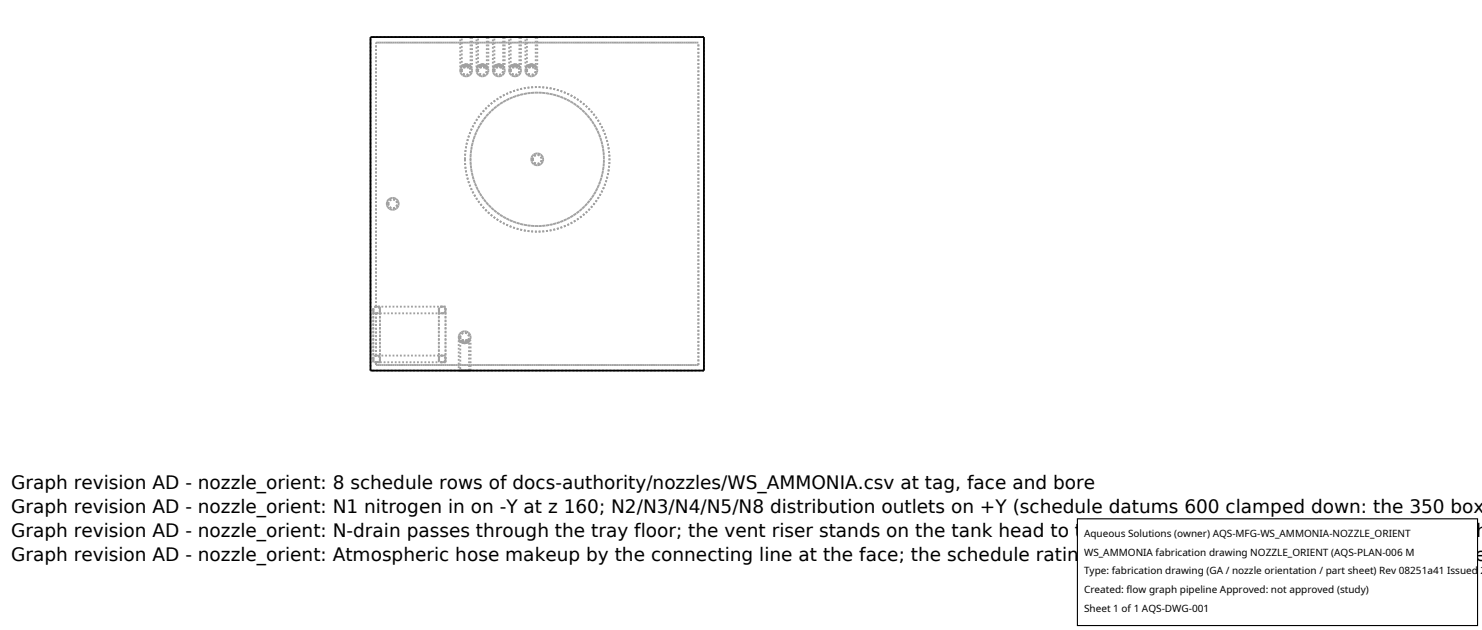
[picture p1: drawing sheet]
<svg xmlns="http://www.w3.org/2000/svg" width="212mm" height="90mm" viewBox="0 0 212 90" stroke-linecap="round" stroke-linejoin="round" font-family="sans-serif">
<g fill="none" stroke="#a0a0a0" stroke-width=".26" stroke-dasharray=".3 .3" stroke-linecap="butt">
<path d="M53.7 6.1h46M65.7 10.1l.3 .5 .5 .3 .7-.2 .2-.6-.2-.6-.6-.3-.6 .3-.3 .6M65.7 10.1l.3-.6 .5-.3 .7 .3 .2 .5-.2 .6-.6 .3-.6-.2-.3-.6M65.7 9.6h.2M65.7 9.6v-4.3M65.7 5.3h1.7M65.9 9.6h-.2M66 10.1l.1-.5 .5-.2 .4 .2 .2 .4-.2 .5-.4 .2-.5-.2-.1-.4M66 10.1l.1 .4 .5 .2 .4-.2 .2-.4-.2-.5-.4-.2-.5 .2-.1 .5M66 5.3h1.2M66 9.5l.5-.3 .4 .1 .3 .2M66 9.5v-4.2"/>
<path d="M66.1 9.6l.5-.2 .4 .2M66.1 9.6h.9M66.6 9.2l-.4 .1-.3 .3M66.6 9.4l-.5 .2M67 9.6l-.4-.2-.5 .2M67 9.6l-.4-.2M67 9.6h-.9M67.2 5.3h-1.2M67.2 9.5l-.6-.3-.4 .1-.2 .2M67.2 5.3v4.2M67.3 9.6l-.3-.3-.4-.1M67.3 9.6a.85 .85 0 0 0-1.4 0"/>
<path d="M67.3 9.6h.1M67.4 9.6h-.1M67.4 5.3h-1.7M67.4 5.3v4.3M68.1 10.1l.2 .5 .6 .3 .6-.2 .2-.6-.2-.6-.6-.3-.6 .3-.2 .6M68.1 10.1l.2-.6 .6-.3 .6 .2 .2 .6-.2 .6-.6 .3-.6-.2-.2-.6M68.1 9.6h.1M68.1 9.6v-4.3M68.1 5.3h1.6M68.2 9.6h-.1M68.3 10.1l.1-.5 .5-.2 .4 .2 .2 .5-.1 .4-.5 .2-.4-.2-.2-.4M68.3 10.1l.1 .4 .5 .2 .4-.2 .2-.4-.1-.5-.5-.2-.4 .2-.2 .5"/>
<path d="M68.3 5.3h1.2M68.3 9.5l.6-.3 .3 .1 .3 .2M68.3 9.5v-4.2M68.5 9.6l.4-.2 .4 .2M68.5 9.6h.8M68.9 9.2l-.4 .1-.3 .3M68.9 9.4l-.4 .2M69.3 9.6l-.4-.2-.4 .2M69.3 9.6l-.4-.2M69.3 9.6h-.8M69.5 5.3h-1.2M69.5 9.5l-.6-.3-.3 .1-.3 .2"/>
<path d="M69.5 5.3v4.2M69.6 9.6l-.3-.3-.4-.1M69.6 9.6a.85 .85 0 0 0-1.4 0M69.6 9.6h.1M69.7 9.6h-.1M69.7 5.3h-1.6M69.7 5.3v4.3M70.4 10.1l.2 .6 .6 .2 .6-.2 .3-.6-.3-.6-.5-.3-.7 .3-.2 .6M70.4 10.1l.2-.6 .6-.3 .6 .3 .3 .6-.3 .5-.5 .3-.7-.2-.2-.6M70.4 9.6h.1M70.4 9.6v-4.3M70.4 5.3h1.7"/>
<path d="M70.5 9.6h-.1M70.6 10.1l.2-.5 .4-.2 .5 .2 .2 .4-.2 .5-.5 .2-.4-.2-.2-.4M70.6 10.1l.2 .4 .4 .2 .5-.2 .2-.4-.2-.5-.5-.2-.4 .2-.2 .5M70.6 5.3h1.3M70.6 9.5l.6-.3 .4 .1 .3 .2M70.6 9.5v-4.2M70.8 9.6l.4-.2 .5 .2M70.8 9.6h.9M71.2 9.2l-.4 .1-.3 .3M71.2 9.4l-.4 .2M71.7 9.6l-.5-.2-.4 .2M71.7 9.6l-.5-.2"/>
<path d="M71.7 9.6h-.9M71.9 5.3h-1.3M71.9 9.5l-.6-.3-.4 .1-.3 .2M71.9 5.3v4.2M72 9.6l-.4-.3-.4-.1M72 9.6a.85 .85 0 0 0-1.5 0M72 9.6h.1M72.1 9.6h-.1M72.1 5.3h-1.7M72.1 5.3v4.3M72.7 10.1l.3 .5 .5 .3 .7-.2 .2-.6-.2-.6-.6-.3-.6 .3-.3 .6M72.7 10.1l.3-.6 .5-.3 .7 .3 .2 .5-.2 .6-.6 .3-.6-.2-.3-.6"/>
<path d="M72.7 9.6h.1M72.7 9.6v-4.3M72.7 5.3h1.7M72.8 9.6h-.1M72.9 10.1l.2-.5 .5-.2 .4 .2 .2 .5-.2 .4-.4 .2-.5-.2-.2-.4M72.9 10.1l.2 .4 .5 .2 .4-.2 .2-.4-.2-.5-.4-.2-.5 .2-.2 .5M72.9 5.3h1.3M72.9 9.5l.6-.3 .4 .1 .3 .2M72.9 9.5v-4.2M73.1 9.6l.4-.2 .5 .2M73.1 9.6h.9M73.6 9.2l-.4 .1-.4 .3"/>
<path d="M73.6 9.4l-.5 .2M74 9.6l-.4-.2-.5 .2M74 9.6l-.4-.2M74 9.6h-.9M74.2 5.3h-1.3M74.2 9.5l-.6-.3-.4 .1-.3 .2M74.2 5.3v4.2M74.3 9.6l-.3-.3-.4-.1M74.3 9.6a.85 .85 0 0 0-1.5 0M74.3 9.6h.1M74.4 9.6h-.1M74.4 5.3h-1.7"/>
<path d="M74.4 5.3v4.3M75 10.1l.3 .5 .6 .3 .5-.2 .3-.6-.2-.6-.6-.3-.6 .2-.2 .3-.1 .4M75 10.1l.3-.6 .6-.3 .5 .2 .3 .6-.2 .6-.6 .3-.6-.2-.2-.3-.1-.3M75 9.6h.2M75 9.6v-4.3M75 5.3h1.7M75.2 9.6h-.2M75.3 10.1l.1-.5 .5-.2 .4 .2 .2 .4-.1 .5-.5 .2-.4-.2-.2-.4M75.3 10.1l.1 .4 .5 .2 .4-.2 .2-.4-.1-.5-.5-.2-.4 .2-.2 .5M75.3 5.3h1.2M75.3 9.5l.5-.3 .4 .1 .3 .2M75.3 9.5v-4.2"/>
<path d="M75.5 9.6l.4-.2 .4 .2M75.5 9.6h.8M75.9 9.2l-.4 .1-.3 .3M75.9 9.4l-.4 .2M76.3 9.6l-.4-.2-.4 .2M76.3 9.6l-.4-.2M76.3 9.6h-.8M76.5 5.3h-1.2M76.5 9.5l-.6-.3-.4 .1-.2 .2M76.5 5.3v4.2M76.6 9.6l-.3-.3-.4-.1M76.6 9.6a.85 .85 0 0 0-1.4 0"/>
<path d="M76.6 9.6h.1M76.7 9.6h-.1M76.7 5.3h-1.7M76.7 5.3v4.3M99.7 6.1h-46M100.5 5.3h-47.6M55.2 29.1l.3 .6 .6 .2 .5-.1 .3-.7-.2-.6-.6-.2-.6 .2-.3 .6M55.2 29.1l.3-.6 .6-.2 .5 .2 .3 .6-.2 .6-.6 .2-.6-.2-.3-.6M55.5 29.1l.1-.4 .5-.2 .4 .1 .2 .5-.1 .4-.5 .2-.4-.1-.2-.5M55.5 29.1l.1 .4 .5 .2 .4-.1 .2-.5-.1-.4-.5-.2-.4 .1-.2 .5M66.4 22.8l.2 1.9 .6 1.9 .9 1.8 1.3 1.6 1.6 1.3 1.8 1 1.9 .6 1.9 .2 2-.2 1.9-.5 1.9-1 1.5-1.3 1.3-1.5 1.1-1.9 .5-1.9 .2-2-.2-2.1-.5-1.9-1-1.8-1.2-1.5-1.6-1.3-1.8-1-1.9-.6-2-.2-2.1 .2-1.9 .6-1.8 1-1.6 1.3-1.3 1.6-.9 1.8-.6 1.9-.2 2M66.4 22.8l.2-2 .6-1.9 .9-1.8 1.3-1.6 1.6-1.3 1.8-1 1.9-.6 1.9-.2 2 .2 1.9 .6 1.9 .9 1.5 1.3 1.3 1.5 1.1 1.9 .5 1.9 .2 2-.2 2.1-.5 1.9-1 1.8-1.2 1.5-1.6 1.3-1.8 1-1.9 .6-2 .2-2.1-.2-1.9-.6-1.8-1-1.6-1.3-1.3-1.6-.9-1.8-.6-1.9-.2-1.9"/>
<path d="M67.2 22.8l.2-1.8 .5-1.9 .9-1.7 1.2-1.4 1.5-1.2 1.6-.8 1.7-.6 1.9-.2 1.8 .2 1.9 .6 1.6 .8 1.4 1.2 1.2 1.4 .9 1.7 .6 1.7 .2 1.9-.2 1.8-.6 1.9-.9 1.7-1.1 1.4-1.5 1.2-1.6 .8-1.7 .6-1.9 .2-1.8-.2-1.9-.6-1.6-.8-1.5-1.2-1.2-1.4-.9-1.7-.5-1.9-.2-1.7M67.2 22.8l.2 1.7 .5 1.9 .9 1.7 1.2 1.4 1.5 1.2 1.6 .8 1.7 .6 1.9 .2 1.8-.2 1.9-.6 1.6-.8 1.4-1.2 1.2-1.4 .9-1.7 .6-1.7 .2-1.9-.2-1.8-.6-1.9-.9-1.7-1.1-1.4-1.5-1.2-1.6-.8-1.7-.6-1.9-.2-1.8 .2-1.9 .6-1.6 .8-1.5 1.2-1.2 1.4-.9 1.7-.5 1.9-.2 1.8M75.9 22.8l.2 .5 .6 .3 .6-.2 .3-.6-.2-.6-.6-.3-.7 .3-.2 .6M75.9 22.8l.2-.6 .6-.3 .6 .2 .3 .6-.2 .6-.6 .3-.7-.2-.2-.6M76.1 22.8l.2-.5 .4-.2 .5 .2 .2 .4-.2 .5-.5 .2-.4-.2-.2-.4M76.1 22.8l.2 .4 .4 .2 .5-.2 .2-.4-.2-.5-.5-.2-.4 .2-.2 .5M52.9 52.9v-47.6M53.3 51.2l.1 .4 .3 .1M53.3 44.3l.1 .3 .3 .1M53.3 51.2l.2 .4 .3 .1M53.3 44.3l.2 .3 .3 .1M53.3 51.7v-.5"/>
<path d="M53.3 51.2v-.4M53.3 44.7v-.4M53.3 44.7h.5M53.3 44.3v-.5M53.3 51.7v-7.9M53.3 50.8v-6.1M53.7 52.1v-.4M53.7 50.8l-.3 .1-.1 .3M53.7 50.8v-6.1M53.7 43.8l-.3 .2-.1 .3M53.7 43.8v-37.7M53.7 52.1h46"/>
<path d="M53.7 51.7l.4-.1 .2-.3-.2-.4-.4-.1M53.7 44.7l.4-.1 .2-.3-.2-.4-.4-.1M53.8 51.7l.3-.1 .2-.4M53.8 50.8l-.3 .1-.2 .3M53.8 44.7l.3-.1 .2-.3M53.8 43.8l-.3 .1-.2 .4M53.8 51.7h-.5M53.8 50.8h-.5M53.8 44.7h.5M53.8 43.8h-.5M54.3 51.2l-.2-.3-.3-.1M54.3 44.3l-.2-.4-.3-.1"/>
<path d="M54.3 51.7v-.9M54.3 51.7h-.5M54.3 50.8h-.5M54.3 43.8v.9M54.3 43.8h-.5M54.3 51.7h-1M54.3 51.7v-7.9M54.3 50.8v-6.1M54.3 43.8h-1M54.3 51.7h8.4M54.3 44.7h8.4M62.7 51.2l.1 .4 .3 .1 .4-.1 .1-.3-.1-.4-.3-.1-.4 .1-.1 .3"/>
<path d="M62.7 44.3l.1 .3 .4 .1 .3-.1 .1-.3-.1-.4-.4-.1-.3 .1-.1 .4M62.7 50.8v.9M62.7 50.8h-8.4M62.7 51.2l.1 .4 .4 .1M62.7 44.7v-.9M62.7 43.8h-8.4M62.7 44.3l.1 .3 .4 .1M62.7 44.7h.5M62.7 51.7v-7.9M62.7 50.8v-6.1M63.2 50.8h-.5M63.2 50.8l-.4 .1-.1 .3"/>
<path d="M63.2 51.7h-.5M63.2 43.8h-.5M63.2 43.8l-.4 .1-.1 .4M63.2 51.7l.3-.1 .1-.4M63.2 44.7l.3-.1 .1-.3M63.2 44.7h.4M63.6 51.2l-.1-.3-.3-.1M63.6 44.3l-.1-.4-.3-.1M63.6 50.8v-6.1M63.6 50.8h-.4M63.6 51.7h-.4M63.6 51.7h-.9"/>
<path d="M63.6 43.8h-.4M63.6 43.8h-.9M63.6 51.7v-.5M63.6 51.2v-.4M63.6 44.7v-.4M63.6 44.3v-.5M63.6 51.7v-7.9M65.5 48.2l.2 .5 .6 .3 .6-.2 .3-.6-.2-.6-.6-.3-.6 .2-.2 .3-.1 .4M65.5 48.2l.2-.6 .6-.3 .6 .2 .3 .6-.2 .6-.6 .3-.6-.2-.2-.3-.1-.3M65.5 48.6h.1M65.5 48.6v4.3M65.5 52.9h1.7"/>
<path d="M65.6 48.6l.4 .3 .4 .1M65.6 48.6a.85 .85 0 0 0 1.5 0M65.6 48.6h-.1M65.7 48.2l.2-.5 .5-.2 .4 .2 .2 .4-.2 .5-.4 .2-.5-.2-.2-.4M65.7 48.2l.2 .4 .5 .2 .4-.2 .2-.4-.2-.5-.4-.2-.5 .2-.2 .5M65.7 52.9h1.3M65.7 48.7l.6 .3 .4-.1 .3-.2M65.7 48.7v4.2M65.9 48.6l.5 .2 .4-.2M65.9 48.6l.5 .2M65.9 48.6h.9M66.4 49l.4-.1 .3-.3"/>
<path d="M66.4 48.8l.4-.2M66.8 48.6l-.4 .2-.5-.2M66.8 48.6h-.9M67 52.9h-1.3M67 48.7l-.6 .3-.4-.1-.3-.2M67 52.9v-4.2M67.1 48.6h.1M67.2 48.6h-.1M67.2 52.9h-1.7M67.2 52.9v-4.3M99.7 52.1h-46M99.7 52.1v-46"/>
<path d="M100.5 52.9v-47.6M100.5 52.9h-47.6"/>
</g>
<path d="M52.9 5.3h47.6v47.6h-47.6z" fill="none" stroke="#000" stroke-width=".26"/>
<path d="M153.9 74.1h57.1v15.2h-57.1z" fill="#fff" stroke="#000" stroke-width=".16"/>
<g font-size="2.6">
<text x="1.6" y="69.8">Graph revision AD - nozzle_orient: 8 schedule rows of docs-authority/nozzles/WS_AMMONIA.csv at tag, face and bore</text>
<text x="1.6" y="73.3">Graph revision AD - nozzle_orient: N1 nitrogen in on -Y at z 160; N2/N3/N4/N5/N8 distribution outlets on +Y (schedule datums 600 clamped down: the 350 box</text>
<text x="1.6" y="76.7">Graph revision AD - nozzle_orient: N-drain passes through the tray floor; the vent riser stands on the tank head to the envelope top (its 800 datum predates th</text>
<text x="1.6" y="80.2">Graph revision AD - nozzle_orient: Atmospheric hose makeup by the connecting line at the face; the schedule rating column (Class 150) carried verbatim as te</text>
</g>
<g font-size="1.4">
<text x="154.8" y="76.6">Aqueous Solutions (owner) AQS-MFG-WS_AMMONIA-NOZZLE_ORIENT</text>
<text x="154.8" y="79.3">WS_AMMONIA fabrication drawing NOZZLE_ORIENT (AQS-PLAN-006 M</text>
<text x="154.8" y="82">Type: fabrication drawing (GA / nozzle orientation / part sheet) Rev 08251a41 Issued 2</text>
<text x="154.8" y="84.7">Created: flow graph pipeline Approved: not approved (study)</text>
<text x="154.8" y="87.4">Sheet 1 of 1 AQS-DWG-001</text>
</g>
</svg>
